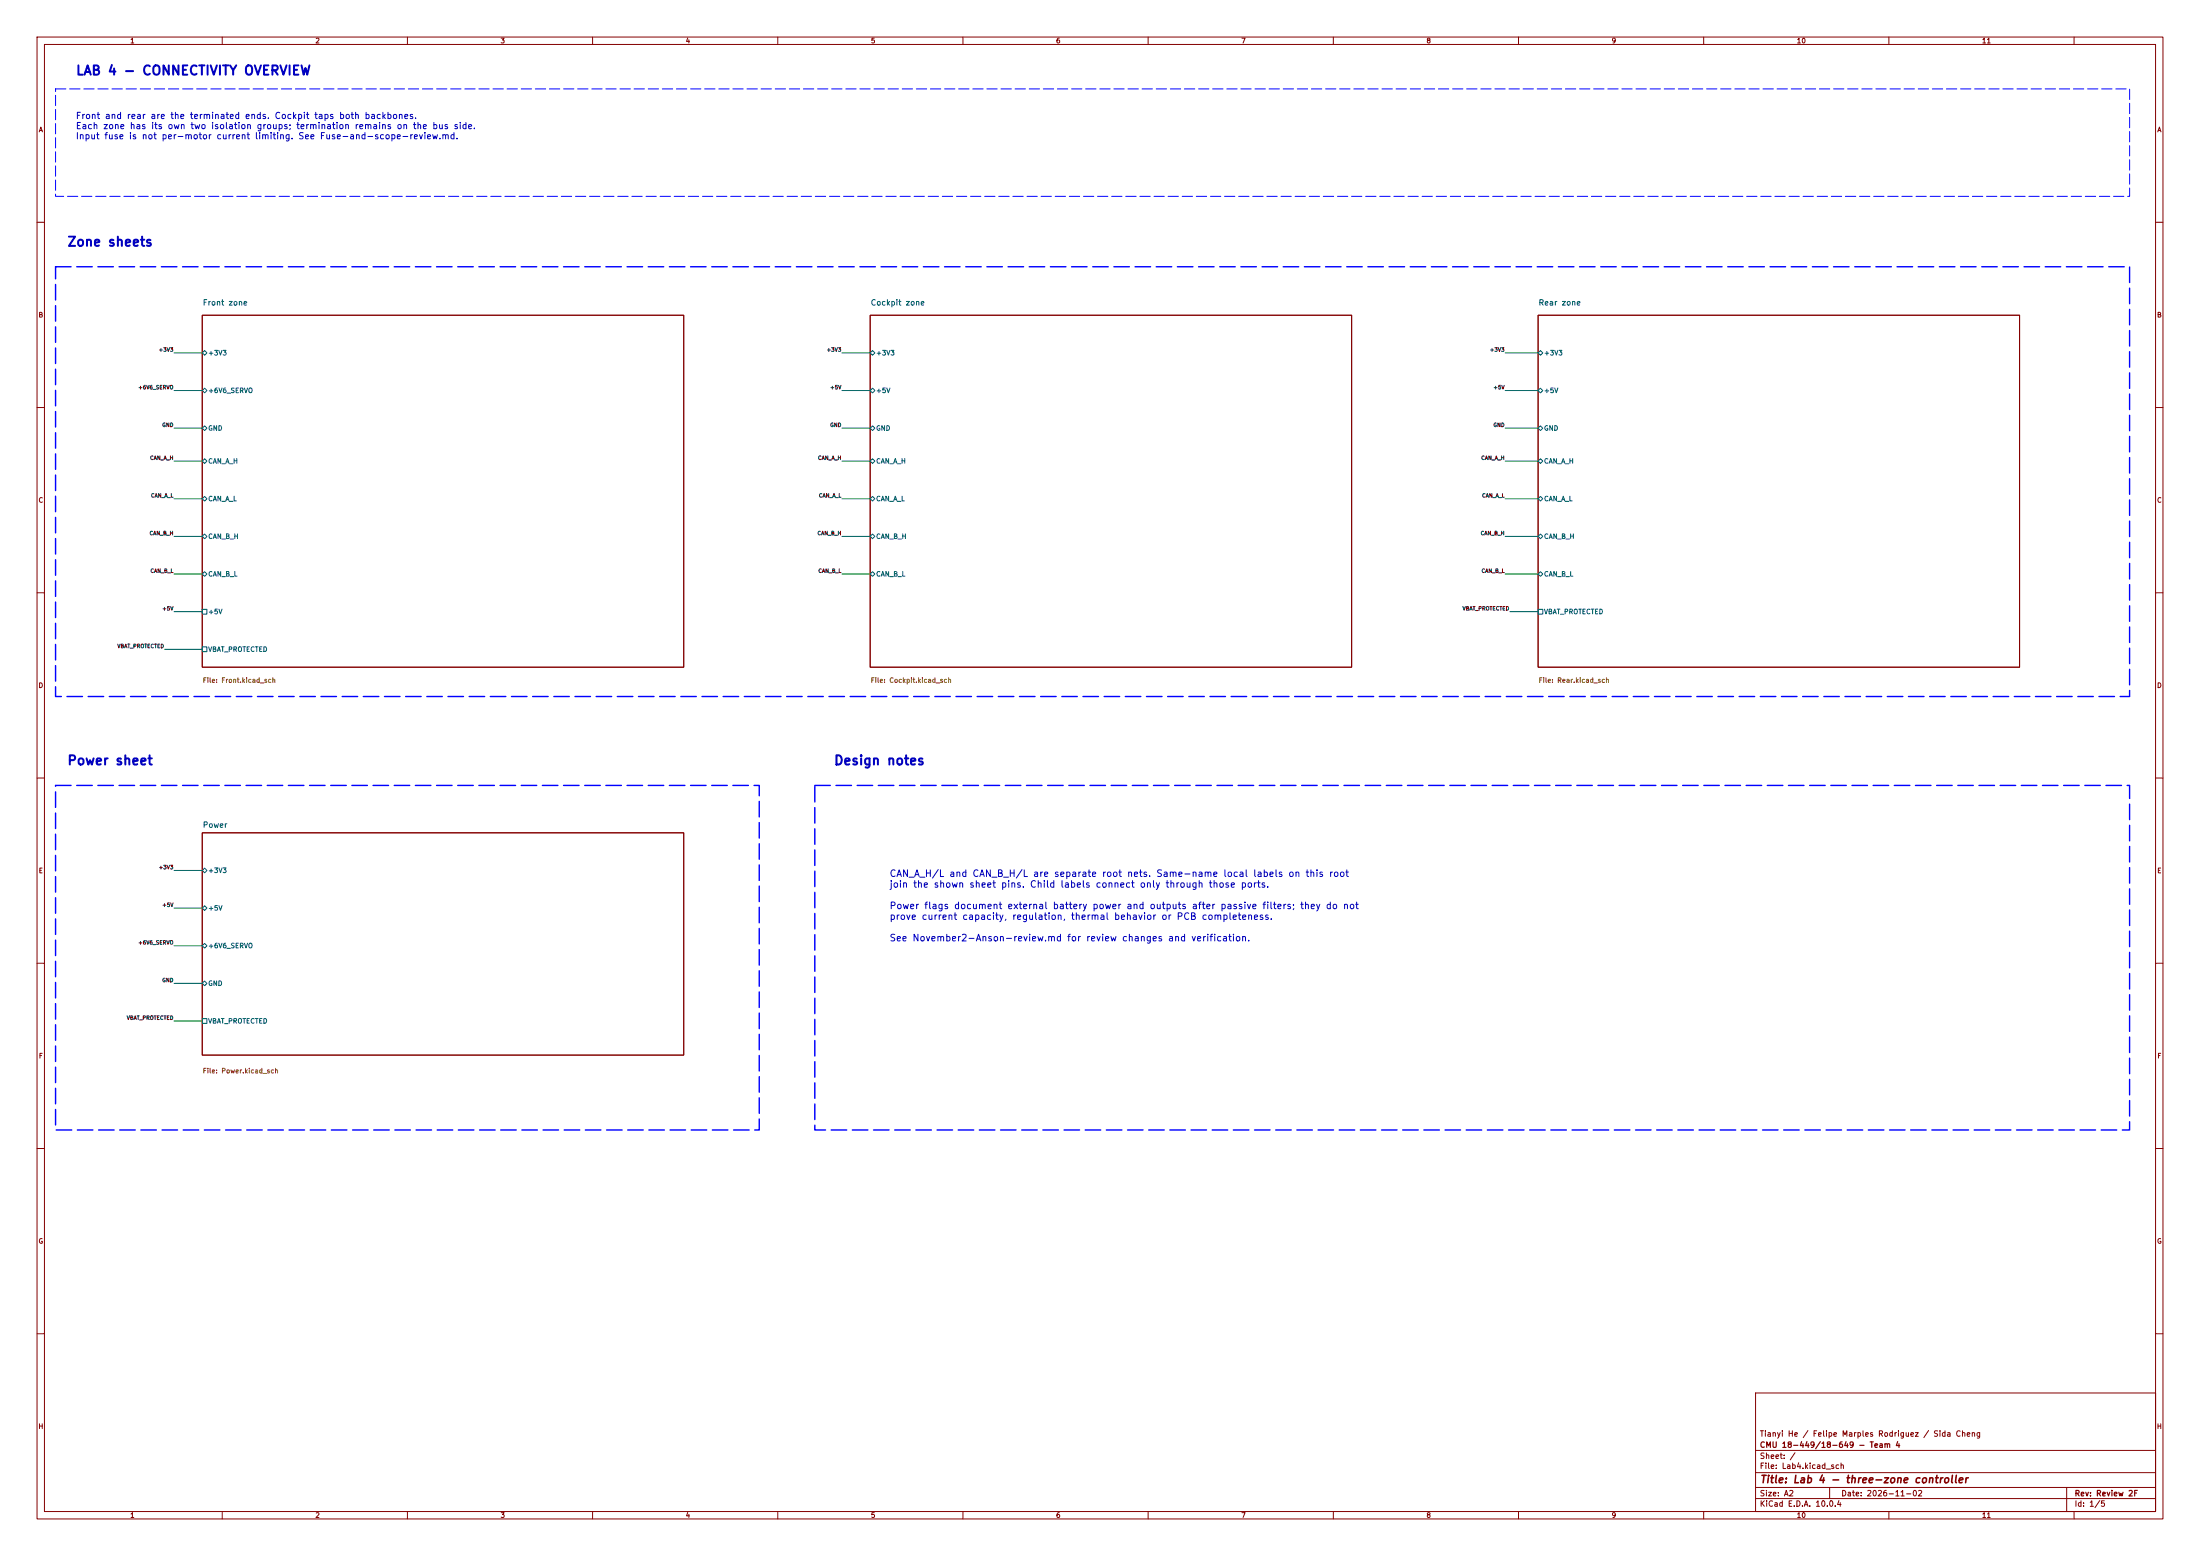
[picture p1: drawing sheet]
(kicad_sch
(version 20250114)
(generator "eeschema")
(paper "A2")
(title_block (title "Lab 4 - three-zone controller") (date "2026-11-02") (rev "Review 2F") (company "CMU 18-449/18-649 - Team 4") (comment 1 "") (comment 2 "") (comment 1 "Tianyi He / Felipe Marples Rodriguez / Sida Cheng"))
(lib_symbols )
(text "LAB 4 - CONNECTIVITY OVERVIEW" (at 20.32 17.78 0) (effects (font (size 2.5 2.5) bold) (justify left top)))
(text "Front and rear are the terminated ends. Cockpit taps both backbones.\nEach zone has its own two isolation groups; termination remains on the bus side.\nInput fuse is not per-motor current limiting. See Fuse-and-scope-review.md." (at 20.32 30.48 0) (effects (font (size 1.7 1.7)) (justify left top)))
(wire (pts (xy 54.61 95.25) (xy 46.99 95.25)) (stroke (width 0) (type default)))
(label "+3V3" (at 46.99 95.25 0) (effects (font (size 1.0 1.0)) (justify right bottom)))
(wire (pts (xy 54.61 105.41) (xy 46.99 105.41)) (stroke (width 0) (type default)))
(label "+6V6_SERVO" (at 46.99 105.41 0) (effects (font (size 1.0 1.0)) (justify right bottom)))
(wire (pts (xy 54.61 115.57) (xy 46.99 115.57)) (stroke (width 0) (type default)))
(label "GND" (at 46.99 115.57 0) (effects (font (size 1.0 1.0)) (justify right bottom)))
(wire (pts (xy 54.61 124.46) (xy 46.99 124.46)) (stroke (width 0) (type default)))
(label "CAN_A_H" (at 46.99 124.46 0) (effects (font (size 1.0 1.0)) (justify right bottom)))
(wire (pts (xy 54.61 134.62) (xy 46.99 134.62)) (stroke (width 0) (type default)))
(label "CAN_A_L" (at 46.99 134.62 0) (effects (font (size 1.0 1.0)) (justify right bottom)))
(wire (pts (xy 54.61 144.78) (xy 46.99 144.78)) (stroke (width 0) (type default)))
(label "CAN_B_H" (at 46.99 144.78 0) (effects (font (size 1.0 1.0)) (justify right bottom)))
(wire (pts (xy 54.61 154.94) (xy 46.99 154.94)) (stroke (width 0) (type default)))
(label "CAN_B_L" (at 46.99 154.94 0) (effects (font (size 1.0 1.0)) (justify right bottom)))
(sheet (at 54.61 85.09) (size 130 95) (stroke (width 0.1524) (type default)) (fill (color 0 0 0 0)) (property "Sheetname" "Front zone" (at 54.61 82.55 0) (effects (font (size 1.5 1.5)) (justify left bottom))) (property "Sheetfile" "Front.kicad_sch" (at 54.61 182.88 0) (effects (font (size 1.27 1.27)) (justify left top))) (pin "+3V3" bidirectional (at 54.61 95.25 180) (effects (font (size 1.27 1.27)) (justify left))) (pin "+6V6_SERVO" bidirectional (at 54.61 105.41 180) (effects (font (size 1.27 1.27)) (justify left))) (pin "GND" bidirectional (at 54.61 115.57 180) (effects (font (size 1.27 1.27)) (justify left))) (pin "CAN_A_H" bidirectional (at 54.61 124.46 180) (effects (font (size 1.27 1.27)) (justify left))) (pin "CAN_A_L" bidirectional (at 54.61 134.62 180) (effects (font (size 1.27 1.27)) (justify left))) (pin "CAN_B_H" bidirectional (at 54.61 144.78 180) (effects (font (size 1.27 1.27)) (justify left))) (pin "CAN_B_L" bidirectional (at 54.61 154.94 180) (effects (font (size 1.27 1.27)) (justify left))) (pin "+5V" passive (at 54.61 165.1 180) (effects (font (size 1.27 1.27)) (justify left))) (pin "VBAT_PROTECTED" passive (at 54.61 175.26 180) (effects (font (size 1.27 1.27)) (justify left))))
(wire (pts (xy 234.95 95.25) (xy 227.33 95.25)) (stroke (width 0) (type default)))
(label "+3V3" (at 227.33 95.25 0) (effects (font (size 1.0 1.0)) (justify right bottom)))
(wire (pts (xy 234.95 105.41) (xy 227.33 105.41)) (stroke (width 0) (type default)))
(label "+5V" (at 227.33 105.41 0) (effects (font (size 1.0 1.0)) (justify right bottom)))
(wire (pts (xy 234.95 115.57) (xy 227.33 115.57)) (stroke (width 0) (type default)))
(label "GND" (at 227.33 115.57 0) (effects (font (size 1.0 1.0)) (justify right bottom)))
(wire (pts (xy 234.95 124.46) (xy 227.33 124.46)) (stroke (width 0) (type default)))
(label "CAN_A_H" (at 227.33 124.46 0) (effects (font (size 1.0 1.0)) (justify right bottom)))
(wire (pts (xy 234.95 134.62) (xy 227.33 134.62)) (stroke (width 0) (type default)))
(label "CAN_A_L" (at 227.33 134.62 0) (effects (font (size 1.0 1.0)) (justify right bottom)))
(wire (pts (xy 234.95 144.78) (xy 227.33 144.78)) (stroke (width 0) (type default)))
(label "CAN_B_H" (at 227.33 144.78 0) (effects (font (size 1.0 1.0)) (justify right bottom)))
(wire (pts (xy 234.95 154.94) (xy 227.33 154.94)) (stroke (width 0) (type default)))
(label "CAN_B_L" (at 227.33 154.94 0) (effects (font (size 1.0 1.0)) (justify right bottom)))
(sheet (at 234.95 85.09) (size 130 95) (stroke (width 0.1524) (type default)) (fill (color 0 0 0 0)) (property "Sheetname" "Cockpit zone" (at 234.95 82.55 0) (effects (font (size 1.5 1.5)) (justify left bottom))) (property "Sheetfile" "Cockpit.kicad_sch" (at 234.95 182.88 0) (effects (font (size 1.27 1.27)) (justify left top))) (pin "+3V3" bidirectional (at 234.95 95.25 180) (effects (font (size 1.27 1.27)) (justify left))) (pin "+5V" bidirectional (at 234.95 105.41 180) (effects (font (size 1.27 1.27)) (justify left))) (pin "GND" bidirectional (at 234.95 115.57 180) (effects (font (size 1.27 1.27)) (justify left))) (pin "CAN_A_H" bidirectional (at 234.95 124.46 180) (effects (font (size 1.27 1.27)) (justify left))) (pin "CAN_A_L" bidirectional (at 234.95 134.62 180) (effects (font (size 1.27 1.27)) (justify left))) (pin "CAN_B_H" bidirectional (at 234.95 144.78 180) (effects (font (size 1.27 1.27)) (justify left))) (pin "CAN_B_L" bidirectional (at 234.95 154.94 180) (effects (font (size 1.27 1.27)) (justify left))))
(wire (pts (xy 415.29 95.25) (xy 406.4 95.25)) (stroke (width 0) (type default)))
(label "+3V3" (at 406.4 95.25 0) (effects (font (size 1.0 1.0)) (justify right bottom)))
(wire (pts (xy 415.29 105.41) (xy 406.4 105.41)) (stroke (width 0) (type default)))
(label "+5V" (at 406.4 105.41 0) (effects (font (size 1.0 1.0)) (justify right bottom)))
(wire (pts (xy 415.29 115.57) (xy 406.4 115.57)) (stroke (width 0) (type default)))
(label "GND" (at 406.4 115.57 0) (effects (font (size 1.0 1.0)) (justify right bottom)))
(wire (pts (xy 415.29 124.46) (xy 406.4 124.46)) (stroke (width 0) (type default)))
(label "CAN_A_H" (at 406.4 124.46 0) (effects (font (size 1.0 1.0)) (justify right bottom)))
(wire (pts (xy 415.29 134.62) (xy 406.4 134.62)) (stroke (width 0) (type default)))
(label "CAN_A_L" (at 406.4 134.62 0) (effects (font (size 1.0 1.0)) (justify right bottom)))
(wire (pts (xy 415.29 144.78) (xy 406.4 144.78)) (stroke (width 0) (type default)))
(label "CAN_B_H" (at 406.4 144.78 0) (effects (font (size 1.0 1.0)) (justify right bottom)))
(wire (pts (xy 415.29 154.94) (xy 406.4 154.94)) (stroke (width 0) (type default)))
(label "CAN_B_L" (at 406.4 154.94 0) (effects (font (size 1.0 1.0)) (justify right bottom)))
(sheet (at 415.29 85.09) (size 130 95) (stroke (width 0.1524) (type default)) (fill (color 0 0 0 0)) (property "Sheetname" "Rear zone" (at 415.29 82.55 0) (effects (font (size 1.5 1.5)) (justify left bottom))) (property "Sheetfile" "Rear.kicad_sch" (at 415.29 182.88 0) (effects (font (size 1.27 1.27)) (justify left top))) (pin "+3V3" bidirectional (at 415.29 95.25 180) (effects (font (size 1.27 1.27)) (justify left))) (pin "+5V" bidirectional (at 415.29 105.41 180) (effects (font (size 1.27 1.27)) (justify left))) (pin "GND" bidirectional (at 415.29 115.57 180) (effects (font (size 1.27 1.27)) (justify left))) (pin "CAN_A_H" bidirectional (at 415.29 124.46 180) (effects (font (size 1.27 1.27)) (justify left))) (pin "CAN_A_L" bidirectional (at 415.29 134.62 180) (effects (font (size 1.27 1.27)) (justify left))) (pin "CAN_B_H" bidirectional (at 415.29 144.78 180) (effects (font (size 1.27 1.27)) (justify left))) (pin "CAN_B_L" bidirectional (at 415.29 154.94 180) (effects (font (size 1.27 1.27)) (justify left))) (pin "VBAT_PROTECTED" passive (at 415.29 165.1 180) (effects (font (size 1.27 1.27)) (justify left))))
(wire (pts (xy 54.61 234.95) (xy 46.99 234.95)) (stroke (width 0) (type default)))
(label "+3V3" (at 46.99 234.95 0) (effects (font (size 1.0 1.0)) (justify right bottom)))
(wire (pts (xy 54.61 245.11) (xy 46.99 245.11)) (stroke (width 0) (type default)))
(label "+5V" (at 46.99 245.11 0) (effects (font (size 1.0 1.0)) (justify right bottom)))
(wire (pts (xy 54.61 255.27) (xy 46.99 255.27)) (stroke (width 0) (type default)))
(label "+6V6_SERVO" (at 46.99 255.27 0) (effects (font (size 1.0 1.0)) (justify right bottom)))
(wire (pts (xy 54.61 265.43) (xy 46.99 265.43)) (stroke (width 0) (type default)))
(label "GND" (at 46.99 265.43 0) (effects (font (size 1.0 1.0)) (justify right bottom)))
(sheet (at 54.61 224.79) (size 130 60) (stroke (width 0.1524) (type default)) (fill (color 0 0 0 0)) (property "Sheetname" "Power" (at 54.61 223.52 0) (effects (font (size 1.5 1.5)) (justify left bottom))) (property "Sheetfile" "Power.kicad_sch" (at 54.61 288.29 0) (effects (font (size 1.27 1.27)) (justify left top))) (pin "+3V3" bidirectional (at 54.61 234.95 180) (effects (font (size 1.27 1.27)) (justify left))) (pin "+5V" bidirectional (at 54.61 245.11 180) (effects (font (size 1.27 1.27)) (justify left))) (pin "+6V6_SERVO" bidirectional (at 54.61 255.27 180) (effects (font (size 1.27 1.27)) (justify left))) (pin "GND" bidirectional (at 54.61 265.43 180) (effects (font (size 1.27 1.27)) (justify left))) (pin "VBAT_PROTECTED" passive (at 54.61 275.59000000000003 180) (effects (font (size 1.27 1.27)) (justify left))))
(text "CAN_A_H/L and CAN_B_H/L are separate root nets. Same-name local labels on this root\njoin the shown sheet pins. Child labels connect only through those ports.\n\nPower flags document external battery power and outputs after passive filters; they do not\nprove current capacity, regulation, thermal behavior or PCB completeness.\n\nSee November2-Anson-review.md for review changes and verification." (at 240.03 234.95 0) (effects (font (size 1.8 1.8)) (justify left top)))
(sheet_instances (path "" (page "1")))
(embedded_fonts no)
(wire (pts (xy 415.29 165.1) (xy 407.67 165.1)) (stroke (width 0) (type default)))
(label "VBAT_PROTECTED" (at 407.67 165.1 0) (effects (font (size 1.0 1.0)) (justify right bottom)))
(wire (pts (xy 54.61 275.59) (xy 46.99 275.59)) (stroke (width 0) (type default)))
(label "VBAT_PROTECTED" (at 46.99 275.59 0) (effects (font (size 1.0 1.0)) (justify right bottom)))
(wire (pts (xy 54.61 165.1) (xy 46.99 165.1)) (stroke (width 0) (type default)))
(label "+5V" (at 46.99 165.1 0) (effects (font (size 1.0 1.0)) (justify right bottom)))
(wire (pts (xy 54.61 175.26) (xy 44.45 175.26)) (stroke (width 0) (type default)))
(label "VBAT_PROTECTED" (at 44.45 175.26 0) (effects (font (size 1.0 1.0)) (justify right bottom)))
(polyline (pts (xy 15 24) (xy 575 24) (xy 575 53) (xy 15 53) (xy 15 24)) (stroke (width 0.254) (type dash) (color 0 0 255 1)) (fill (type none)))
(text "Zone sheets" (at 18 64 0) (effects (font (size 2.5 2.5) bold) (justify left top)))
(polyline (pts (xy 15 72) (xy 575 72) (xy 575 188) (xy 15 188) (xy 15 72)) (stroke (width 0.381) (type dash) (color 0 0 255 1)) (fill (type none)))
(text "Power sheet" (at 18 204 0) (effects (font (size 2.5 2.5) bold) (justify left top)))
(polyline (pts (xy 15 212) (xy 205 212) (xy 205 305) (xy 15 305) (xy 15 212)) (stroke (width 0.381) (type dash) (color 0 0 255 1)) (fill (type none)))
(text "Design notes" (at 225 204 0) (effects (font (size 2.5 2.5) bold) (justify left top)))
(polyline (pts (xy 220 212) (xy 575 212) (xy 575 305) (xy 220 305) (xy 220 212)) (stroke (width 0.381) (type dash) (color 0 0 255 1)) (fill (type none))))
